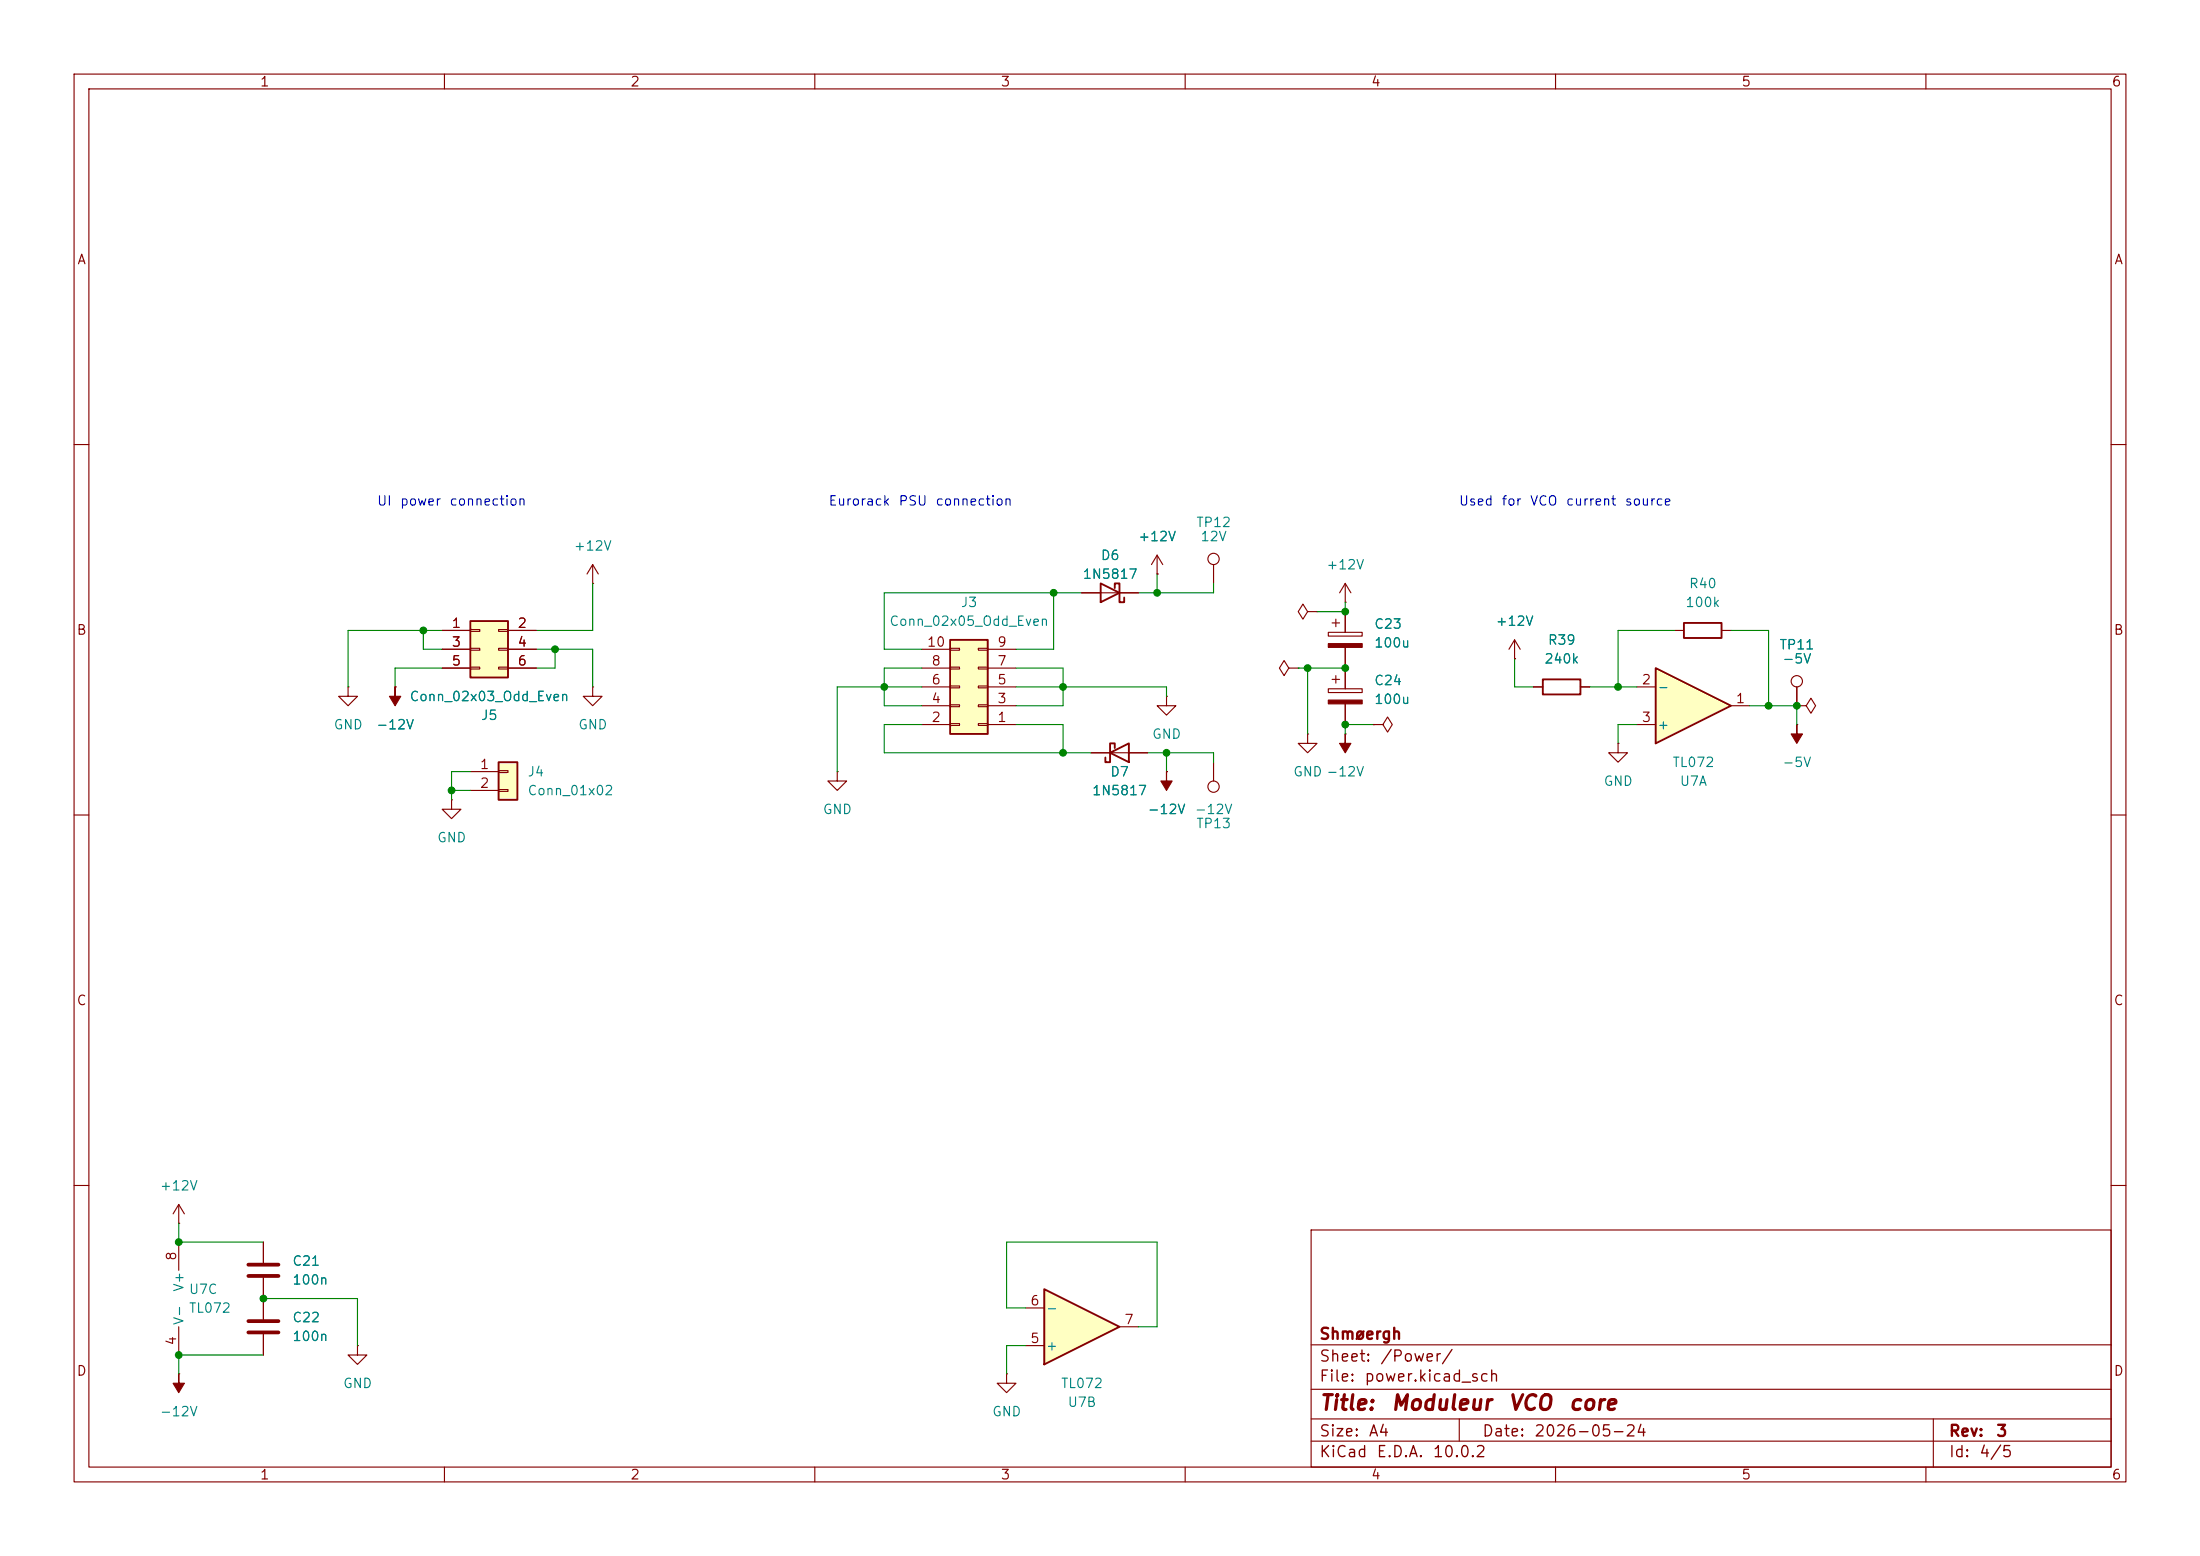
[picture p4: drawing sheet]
<svg xmlns="http://www.w3.org/2000/svg" width="297mm" height="210mm" viewBox="0 0 297 210" stroke-linecap="round" stroke-linejoin="round" font-family="sans-serif">
<g fill="none" stroke="#840000" stroke-width=".15">
<path d="M10 10h277v190h-277zM12 12h273v186h-273zM60 10v2M110 10v2M160 10v2M210 10v2M260 10v2M10 60h2M285 60h2M10 110h2M285 110h2M10 160h2"/>
<path d="M177 166h108v32h-108zM285 160h2M60 198v2M110 198v2M160 198v2M177 194.5h108M177 191.5h108M177 187.5h108M177 181.5h108M197 191.5v3M210 198v2M260 198v2"/>
<path d="M261 191.5v6.5"/>
</g>
<path d="M141 174l10.1 5.1-10.1 5.1z" fill="#ffffc2"/>
<path d="M141 174l10.1 5.1-10.1 5.1z" fill="none" stroke="#840000" stroke-width=".25"/>
<path d="M47 92.7v1.3h-1.3l1.3 1.3 1.3-1.3h-1.3M47 92.7h.1M138.4 176.5h2.6M151.1 179.1h2.6M138.4 181.6h2.6" fill="none" stroke="#840000" stroke-width=".15"/>
<path d="M63.5 83.8h5.1v7.6h-5.1z" fill="#ffffc2"/>
<path d="M63.5 83.8h5.1v7.6h-5.1z" fill="none" stroke="#840000" stroke-width=".25"/>
<g fill="none" stroke="#840000" stroke-width=".15">
<path d="M80 78.7h.1M80 76.2l.8 1.3M80 76.2l-.8 1.3M80 76.2v2.5M59.7 85.1h3.8M59.7 87.6h3.8M59.7 90.2h3.8M63.5 85h1.3v.2h-1.3zM63.5 87.5h1.3v.3h-1.3zM63.5 90h1.3v.3h-1.3zM67.3 85h1.3v.2h-1.3zM67.3 87.5h1.3v.3h-1.3z"/>
<path d="M67.3 90h1.3v.3h-1.3zM68.6 85.1h3.8M68.6 87.6h3.8M68.6 90.2h3.8M80 92.7v1.3h-1.3l1.3 1.3 1.3-1.3h-1.3M80 92.7h.1M61 108v1.2h1.2l-1.2 1.3-1.3-1.3h1.3M61 108h.1"/>
</g>
<path d="M67.3 102.9h2.5v5.1h-2.5z" fill="#ffffc2"/>
<path d="M67.3 102.9h2.5v5.1h-2.5z" fill="none" stroke="#840000" stroke-width=".25"/>
<path d="M63.5 104.1h3.8M63.5 106.7h3.8M67.3 104h1.3v.3h-1.3zM67.3 106.6h1.3v.2h-1.3z" fill="none" stroke="#840000" stroke-width=".15"/>
<path d="M223.5 90.2l10.2 5.1-10.2 5z" fill="#ffffc2"/>
<path d="M208.3 91.7h5.1v2h-5.1zM223.5 90.2l10.2 5.1-10.2 5zM149.9 101.6l2.5-1.3v2.6zM150.5 101v-.7h-.6v2.6h-.7v-.7" fill="none" stroke="#840000" stroke-width=".25"/>
<g fill="none" stroke="#840000" stroke-width=".15">
<path d="M156.2 77.5h.1M156.2 74.9l-.8 1.3M156.2 74.9l.8 1.3M156.2 74.9v2.6M163.8 76.2v2.5M181.6 78.7v2.6M181.6 78.7l-.8 1.3M181.6 78.7l.8 1.3M157.5 94v1.3h1.2l-1.2 1.2-1.3-1.2h1.3M157.5 94h.1M174 90.2l-.6-1-.7 1 .7 1 .6-1h1.3M175.3 90.2h.1"/>
<path d="M176.5 82.6l-.6-1.1-.6 1.1 .6 1 .6-1h1.3M176.5 99.1v1.2h1.3l-1.3 1.3-1.2-1.3h1.2M176.5 99.1h.1M177.8 82.6h.1M179.3 85.3h4.6v.6h-4.6zM179.3 93h4.6v.5h-4.6zM179.8 84.1h1M179.8 91.7h1M180.3 83.6v1M180.3 91.2v1M181.6 81.3h.1M181.6 99.1h.1"/>
<path d="M181.6 82.6v2.7M181.6 87.4v5.6M181.6 95v2.8M185.4 97.8h1.3l.6-1 .7 1-.7 1-.6-1M185.4 97.8h.1M204.5 88.9h.1M204.5 86.4l-.8 1.2M204.5 86.4l.7 1.2M204.5 86.4v2.5M207 92.7h1.3M213.4 92.7h1.2M221 92.7h2.5"/>
<path d="M221 97.8h2.5M233.7 95.3h2.5M242.6 95.3h1.2l.7-1.1 .6 1.1-.6 1-.7-1M242.6 95.3h.1M242.6 97.8h.1M242.6 92.7v2.6M113 104.1v1.3h1.3l-1.3 1.3-1.2-1.3h1.2M113 104.1h.1M147.3 101.6h7.6M218.4 100.3v1.3h1.3l-1.3 1.3-1.2-1.3h1.2M218.4 100.3h.1"/>
<circle cx="163.8" cy="75.4" r=".76"/>
<circle cx="242.6" cy="91.9" r=".76"/>
</g>
<g fill="#840000" stroke="#840000" stroke-width=".15">
<path d="M242.6 97.8v1.3h.7l-.7 1.2-.8-1.2h.8z"/>
<path d="M179.3 86.9h4.6v.5h-4.6z"/>
<path d="M181.6 99.1v1.2h.8l-.8 1.3-.8-1.3h.8z"/>
<path d="M179.3 94.5h4.6v.5h-4.6z"/>
</g>
<path d="M128.3 86.4h5v12.7h-5z" fill="#ffffc2"/>
<path d="M148.6 78.7l2.5 1.3-2.5 1.3zM150.5 79.4v-.7h.6v2.6h.7v-.7M128.3 86.4h5v12.7h-5zM227.3 84.1h5.1v2h-5.1z" fill="none" stroke="#840000" stroke-width=".25"/>
<g fill="none" stroke="#840000" stroke-width=".15">
<path d="M156.2 77.5h.1M53.3 92.7h.1M59.7 90.2h3.8M59.7 87.6h3.8M59.7 85.1h3.8M68.6 90.2h3.8M68.6 87.6h3.8M68.6 85.1h3.8M124.5 97.8h3.8M124.5 95.3h3.8M124.5 92.7h3.8M124.5 90.2h3.8"/>
<path d="M124.5 87.6h3.8M128.3 97.7h1.2v.2h-1.2zM128.3 95.1h1.2v.3h-1.2zM128.3 92.6h1.2v.2h-1.2zM128.3 90h1.2v.3h-1.2zM128.3 87.5h1.2v.3h-1.2zM132.1 97.7h1.2v.2h-1.2zM132.1 95.1h1.2v.3h-1.2zM132.1 92.6h1.2v.2h-1.2zM132.1 90h1.2v.3h-1.2zM132.1 87.5h1.2v.3h-1.2zM133.3 97.8h3.9"/>
<path d="M133.3 95.3h3.9M133.3 92.7h3.9M133.3 90.2h3.9M133.3 87.6h3.9M146 80h7.7M181.6 82.6v2.7M181.6 87.4v5.6M181.6 95v2.8M185.4 97.8h.1M204.5 88.9h.1M207 92.7h1.3M213.4 92.7h1.2"/>
<path d="M226.1 85.1h1.2M232.4 85.1h1.3M242.6 95.3h.1M242.6 92.7v2.6M147.3 101.6h2.6M152.4 101.6h2.5M157.5 104.1h.1M163.8 102.9v2.5M24.1 165.1h.1M24.1 162.6l-.7 1.2M24.1 162.6l.8 1.2M24.1 162.6v2.5"/>
<path d="M24.1 167.6v3.9M24.1 179.1v3.8M35.6 167.6v2.8M35.6 172.5v5.6M24.1 185.4h.1M35.6 180.1v2.8M48.3 181.6v1.3h1.2l-1.2 1.3-1.3-1.3h1.3M48.3 181.6h.1M135.9 185.4v1.3h1.3l-1.3 1.3-1.3-1.3h1.3M135.9 185.4h.1"/>
<circle cx="163.8" cy="106.2" r=".76"/>
</g>
<g fill="#840000" stroke="#840000" stroke-width=".15">
<path d="M53.3 92.7v1.3h.8l-.8 1.3-.7-1.3h.7z"/>
<path d="M157.5 104.1v1.3h.7l-.7 1.3-.8-1.3h.8z"/>
<path d="M24.1 185.4v1.3h.8l-.8 1.3-.7-1.3h.7z"/>
</g>
<path d="M33.5 170.7h4.1M33.5 172.2h4.1M33.5 178.3h4.1M33.5 179.8h4.1" fill="none" stroke="#840000" stroke-width=".51"/>
<g fill="none" stroke="#008400" stroke-width=".15">
<path d="M80 78.7v6.4h-7.6M156.2 77.5v2.5M163.8 78.7v1.3h-10.1M57.1 85.1v2.5h2.6M59.7 90.2h-6.4v2.5M59.7 85.1h-12.7v7.6M72.4 87.6h7.6v5.1M74.9 87.6v2.6h-2.5M124.5 90.2h-5.1v5.1h5.1M124.5 97.8h-5.1v3.8h27.9M124.5 92.7h-11.5v11.4M137.2 90.2h6.3v5.1h-6.3"/>
<path d="M137.2 97.8h6.3v3.8M137.2 92.7h20.3v1.3M142.2 80v7.6h-5M146 80h-26.6v7.6h5.1M175.3 90.2h6.3M176.5 90.2v8.9M181.6 81.3v1.3h-3.8M185.4 97.8h-3.8v1.3M204.5 88.9v3.8h2.5M214.6 92.7h6.4M221 97.8h-2.6v2.5M226.1 85.1h-7.7v7.6"/>
<path d="M233.7 85.1h5.1v10.2M236.2 95.3h6.4v2.5M61 106.7h2.5M63.5 104.1h-2.5v3.9M154.9 101.6h8.9v1.3M157.5 101.6v2.5M24.1 165.1v2.5h11.5M35.6 175.3h12.7v6.3M138.4 176.5h-2.5v-8.9h20.3v11.5h-2.5M35.6 182.9h-11.5v2.5M138.4 181.6h-2.5v3.8"/>
</g>
<g fill="#008400" stroke="#008400" stroke-width=".14">
<circle cx="142.2" cy="80" r=".46"/>
<circle cx="143.5" cy="101.6" r=".46"/>
<circle cx="143.5" cy="92.7" r=".46"/>
<circle cx="156.2" cy="80" r=".46"/>
<circle cx="119.4" cy="92.7" r=".46"/>
<circle cx="157.5" cy="101.6" r=".46"/>
<circle cx="35.6" cy="175.3" r=".46"/>
<circle cx="24.1" cy="182.9" r=".46"/>
<circle cx="24.1" cy="167.6" r=".46"/>
<circle cx="238.8" cy="95.3" r=".46"/>
<circle cx="176.5" cy="90.2" r=".46"/>
<circle cx="181.6" cy="97.8" r=".46"/>
<circle cx="181.6" cy="82.6" r=".46"/>
<circle cx="181.6" cy="90.2" r=".46"/>
<circle cx="242.6" cy="95.3" r=".46"/>
<circle cx="218.4" cy="92.7" r=".46"/>
<circle cx="57.1" cy="85.1" r=".46"/>
<circle cx="61" cy="106.7" r=".46"/>
<circle cx="74.9" cy="87.6" r=".46"/>
</g>
<g font-size="2" fill="#840000">
<text x="178" y="190.8">Title:</text>
<text x="187.7" y="190.8">Moduleur</text>
<text x="203.5" y="190.8">VCO</text>
<text x="211.6" y="190.8">core</text>
</g>
<g font-size="1.5" fill="#840000">
<text x="178" y="184.2">Sheet:</text>
<text x="178" y="181.2">Shmøergh</text>
<text x="186.2" y="184.2">/Power/</text>
<text x="178" y="186.9">File:</text>
<text x="184.1" y="186.9">power.kicad_sch</text>
<text x="178" y="197.1">KiCad</text>
<text x="178" y="194.3">Size:</text>
<text x="184.7" y="194.3">A4</text>
<text x="185.7" y="197.1">E.D.A.</text>
<text x="193.3" y="197.1">10.0.2</text>
<text x="200" y="194.3">Date:</text>
<text x="207" y="194.3">2026-05-24</text>
<text x="263" y="194.3">Rev:</text>
<text x="263" y="197.1">Id:</text>
<text x="267.1" y="197.1">4/5</text>
<text x="269.4" y="194.3">3</text>
</g>
<g font-size="1.3" fill="#840000">
<text x="35" y="12">1</text>
<text x="85" y="12">2</text>
<text x="135" y="12">3</text>
<text x="185" y="12">4</text>
<text x="235" y="12">5</text>
<text x="285" y="12">6</text>
<text x="10.3" y="36">A</text>
<text x="285.3" y="36">A</text>
<text x="10.3" y="86">B</text>
<text x="60.9" y="85.1">1</text>
<text x="60.9" y="87.6">3</text>
<text x="69.8" y="85.1">2</text>
<text x="69.8" y="87.6">4</text>
<text x="125.1" y="87.6">10</text>
<text x="134.5" y="87.6">9</text>
<text x="285.3" y="86">B</text>
<text x="60.9" y="90.1">5</text>
<text x="69.8" y="90.1">6</text>
<text x="125.7" y="95.2">4</text>
<text x="125.7" y="92.7">6</text>
<text x="125.7" y="90.1">8</text>
<text x="134.5" y="95.2">3</text>
<text x="134.5" y="92.7">5</text>
<text x="134.5" y="90.1">7</text>
<text x="221.5" y="92.7">2</text>
<text x="234.2" y="95.2">1</text>
<text x="125.7" y="97.8">2</text>
<text x="134.5" y="97.8">1</text>
<text x="221.5" y="97.8">3</text>
<text x="64.7" y="104.1">1</text>
<text x="64.7" y="106.7">2</text>
<text x="10.3" y="136">C</text>
<text x="285.3" y="136">C</text>
<text x="24.1" y="170.3" transform="rotate(-90 24.1 170.3)">8</text>
<text x="139" y="176.5">6</text>
<text x="151.7" y="179">7</text>
<text x="10.3" y="186">D</text>
<text x="24.1" y="181.7" transform="rotate(-90 24.1 181.7)">4</text>
<text x="139" y="181.6">5</text>
<text x="285.3" y="186">D</text>
<text x="35" y="200">1</text>
<text x="85" y="200">2</text>
<text x="135" y="200">3</text>
<text x="185" y="200">4</text>
<text x="235" y="200">5</text>
<text x="285" y="200">6</text>
</g>
<g font-size="1.3" fill="#0000c2">
<text x="50.8" y="68.6">UI</text>
<text x="53.9" y="68.6">power</text>
<text x="60.6" y="68.6">connection</text>
<text x="111.8" y="68.6">Eurorack</text>
<text x="121.2" y="68.6">PSU</text>
<text x="126.2" y="68.6">connection</text>
<text x="196.8" y="68.6">Used</text>
<text x="202.6" y="68.6">for</text>
<text x="206.4" y="68.6">VCO</text>
<text x="211.3" y="68.6">current</text>
<text x="219.3" y="68.6">source</text>
</g>
<g font-size="1.3" fill="#008484">
<text x="161.4" y="71.5">TP12</text>
<text x="77.4" y="74.6">+12V</text>
<text x="148.5" y="75.9">D6</text>
<text x="153.6" y="73.4">+12V</text>
<text x="162" y="73.4">12V</text>
<text x="179" y="77.2">+12V</text>
<text x="129.6" y="82.3">J3</text>
<text x="146.1" y="78.4">1N5817</text>
<text x="227.4" y="82.3">100k</text>
<text x="227.9" y="79.7">R40</text>
<text x="120" y="84.8">Conn_02x05_Odd_Even</text>
<text x="185.4" y="87.7">100u</text>
<text x="185.4" y="85.2">C23</text>
<text x="201.8" y="84.8">+12V</text>
<text x="208.4" y="89.9">240k</text>
<text x="208.9" y="87.3">R39</text>
<text x="240.1" y="88">TP11</text>
<text x="240.5" y="89.9">-5V</text>
<text x="55.2" y="95">Conn_02x03_Odd_Even</text>
<text x="185.4" y="95.3">100u</text>
<text x="185.4" y="92.8">C24</text>
<text x="223.6" y="93.7">-</text>
<text x="45" y="98.8">GND</text>
<text x="50.7" y="98.8">-12V</text>
<text x="64.8" y="97.5">J5</text>
<text x="78" y="98.8">GND</text>
<text x="155.4" y="100">GND</text>
<text x="223.6" y="98.8">+</text>
<text x="71.1" y="105.1">J4</text>
<text x="71.1" y="107.7">Conn_01x02</text>
<text x="147.3" y="107.7">1N5817</text>
<text x="149.8" y="105.1">D7</text>
<text x="174.5" y="105.1">GND -12V</text>
<text x="216.4" y="106.4">GND</text>
<text x="225.7" y="103.8">TL072</text>
<text x="226.7" y="106.4">U7A</text>
<text x="240.5" y="103.8">-5V</text>
<text x="111" y="110.2">GND</text>
<text x="154.8" y="110.2">-12V</text>
<text x="161.2" y="110.2">-12V</text>
<text x="161.4" y="112.1">TP13</text>
<text x="58.9" y="114">GND</text>
<text x="21.5" y="161">+12V</text>
<text x="39.4" y="173.7">100n</text>
<text x="39.4" y="171.2">C21</text>
<text x="25.1" y="178.9" transform="rotate(-90 25.1 178.9)">V-</text>
<text x="25.1" y="174.4" transform="rotate(-90 25.1 174.4)">V+</text>
<text x="25.4" y="175">U7C</text>
<text x="25.4" y="177.5">TL072</text>
<text x="39.4" y="178.8">C22</text>
<text x="141.1" y="177.5">-</text>
<text x="39.4" y="181.3">100n</text>
<text x="141.1" y="182.6">+</text>
<text x="21.5" y="191.5">-12V</text>
<text x="46.2" y="187.7">GND</text>
<text x="133.9" y="191.5">GND</text>
<text x="143.1" y="187.7">TL072</text>
<text x="144" y="190.2">U7B</text>
</g>
</svg>
